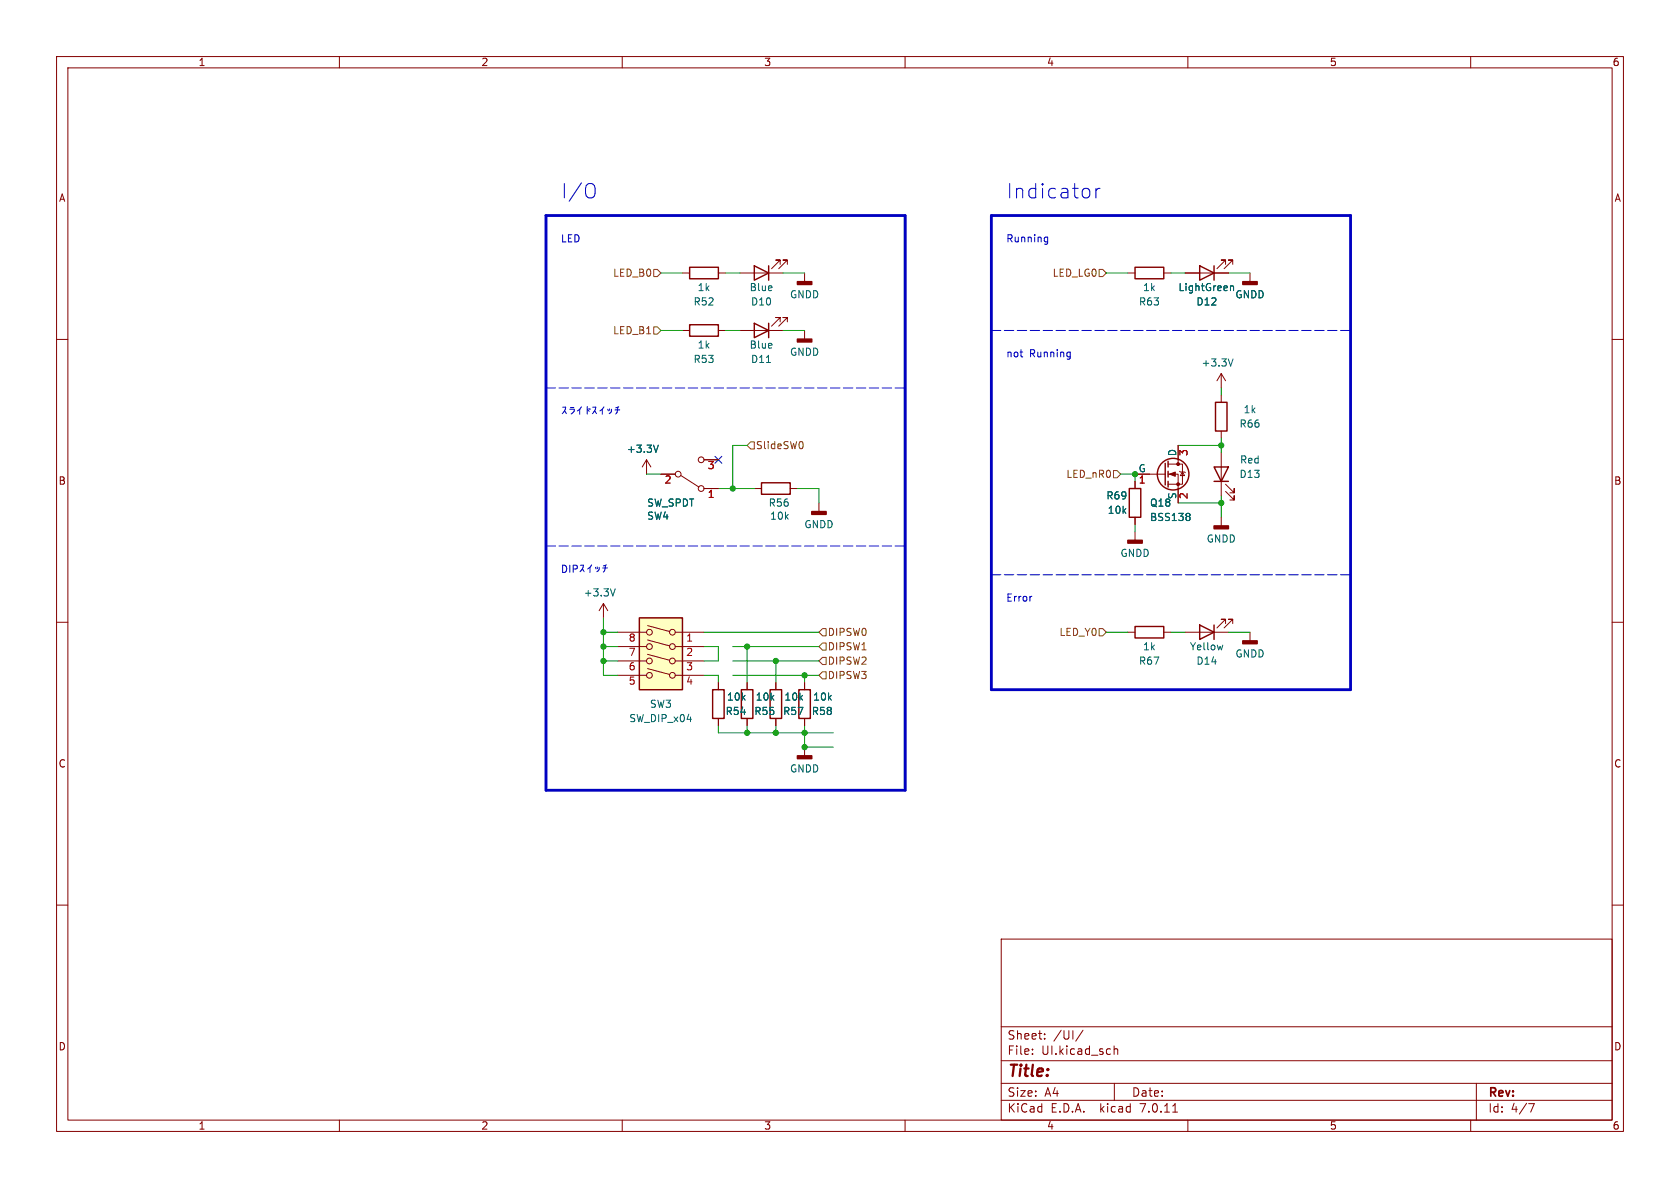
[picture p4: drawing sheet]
<svg xmlns="http://www.w3.org/2000/svg" width="297mm" height="210mm" viewBox="0 0 297 210" stroke-linecap="round" stroke-linejoin="round" font-family="sans-serif">
<g fill="none" stroke="#840000" stroke-width=".18">
<path d="M10 10h277v190h-277zM12 12h273v186h-273zM60 10v2M110 10v2M160 10v2M210 10v2M260 10v2M10 60h2M120.6 48.3h1.3M120.6 58.4h1.3M127 48.3h1.3M127 58.4h1.3"/>
<path d="M130.8 48.3h7.6M130.8 58.4h7.6M137.9 46.7v-.7h-.7h.7l-1.5 1.5M137.9 56.9v-.8h-.7h.7l-1.5 1.6M139.2 46.7v-.7h-.8h.8l-1.5 1.5M139.2 56.9v-.8h-.8h.8l-1.5 1.6M142.2 48.3v1.5M142.2 58.4v1.5M199.4 48.3h1.3M205.7 48.3h1.3M209.5 48.3h7.7M216.7 46.7v-.7h-.8h.8l-1.6 1.5"/>
<path d="M217.9 46.7v-.7h-.7h.7l-1.5 1.5M221 48.3v1.5M285 60h2M208.3 78.7v3.3M215.9 66v2.6M215.9 69.9v1.2M215.9 76.2v1.3M215.9 66l-.8 1.3M215.9 66l.8 1.3M114.3 81.3l-.8 1.3M114.3 81.3v2.5M114.3 81.3l.8 1.3"/>
<path d="M116.8 83.8h2.6M120.4 84.1l3.2 2M124.5 86.4h2.5M124.5 81.3h2.5M133.3 86.4h1.3M139.7 86.4h1.3M144.8 88.9v1.5M200.7 83.8h5.3M200.7 85.1v1.3M200.7 91.4v1.3M200.7 94v1.5M206.5 83.8h1.8v5.1"/>
<path d="M206.5 82h2.5v3.6h-2.5M208.5 83.3l.2 .1h.7l.1 .2M209 83.4l.4 .7h-.7zM215.9 80v7.6M215.9 91.4v1.6M216.7 86.9l1.5 1.5v-.8v.8h-.8M216.7 85.6l1.5 1.5v-.7v.7h-.8M10 110h2M106.7 106.7l-.8 1.3M106.7 106.7v2.5M106.7 106.7l.7 1.3M109.2 111.8h5.1"/>
<path d="M109.2 114.3h5.1M109.2 116.8h5.1M109.2 119.4h5.1M114.5 118.2l3.9 1M114.5 115.7l3.9 1M114.5 113.1l3.9 1.1M114.5 110.6l3.9 1M119.4 111.8h5.1M119.4 114.3h5.1M119.4 116.8h5.1M119.4 119.4h5.1M199.4 111.8h1.3"/>
<path d="M205.7 111.8h1.3M209.5 111.8h7.7M216.7 110.2v-.7h-.8h.8l-1.6 1.5M217.9 110.2v-.7h-.7h.7l-1.5 1.5M221 111.8v1.5M285 110h2M127 120.7v1.2M127 127v1.3M132.1 120.7v1.2M132.1 127v1.3M137.2 120.7v1.2M137.2 127v1.3"/>
<path d="M142.2 120.7v1.2M142.2 127v1.3M142.2 132.1v1.5M10 160h2M285 160h2M177 166h108v32h-108zM60 198v2M110 198v2M160 198v2M177 194.5h108M177 191.5h108M177 187.5h108"/>
<path d="M177 181.5h108M182.5 186.3v.1M182.5 185.5v.1M184.7 183.6v.1M184.7 182.8v.1M191.5 182.1l-1.3 2M197 184.9v1.5M197 185.5l.2-.1 .3 .1 .1 .9M197 191.5v3M207.3 196.6h.9M210 198v2M260 198v2"/>
<path d="M261 191.5v6.5M270.2 195.1h1l-.6 1.5"/>
<circle cx="119.9" cy="83.8" r=".51"/>
<circle cx="124" cy="81.3" r=".51"/>
<circle cx="124" cy="86.4" r=".51"/>
<circle cx="114.8" cy="119.4" r=".51"/>
<circle cx="114.8" cy="111.8" r=".51"/>
<circle cx="114.8" cy="114.3" r=".51"/>
<circle cx="114.8" cy="116.8" r=".51"/>
<circle cx="118.9" cy="119.4" r=".51"/>
<circle cx="118.9" cy="114.3" r=".51"/>
<circle cx="118.9" cy="111.8" r=".51"/>
<circle cx="118.9" cy="116.8" r=".51"/>
</g>
<path d="M113 109.2h7.6v12.7h-7.6z" fill="#ffffc2" stroke="#ffffc2" stroke-width=".18"/>
<g fill="none" stroke="#840000" stroke-width=".25">
<path d="M121.9 57.4h5.1v2h-5.1zM121.9 47.2h5.1v2.1h-5.1zM133.3 47l2.6 1.3-2.6 1.2zM133.3 57.2l2.6 1.2-2.6 1.3zM135.9 47v2.5M135.9 57.2v2.5M200.7 47.2h5v2.1h-5zM212.1 47l2.5 1.3-2.5 1.2zM214.6 47v2.5M214.9 71.1h2v5.1h-2zM134.6 85.3h5.1v2.1h-5.1zM199.6 86.4h2.1v5h-2.1z"/>
<path d="M206 81.9v3.8M206.5 81.5v1.1M206.5 83.3v1M206.5 85.1v1M214.6 82.6h2.6l-1.3 2.5zM214.6 85.1h2.6M113 109.2h7.6v12.7h-7.6zM200.7 110.7h5v2.1h-5zM212.1 110.5l2.5 1.3-2.5 1.2zM214.6 110.5v2.5M126 121.9h2v5.1h-2zM131.1 121.9h2v5.1h-2z"/>
<path d="M136.1 121.9h2.1v5.1h-2.1zM141.2 121.9h2.1v5.1h-2.1z"/>
<circle cx="207.4" cy="83.8" r="2.79"/>
</g>
<path d="M217.5 50.5v.9M217.5 50.7l.2-.2 .3 .1 .1 .8M116.4 78.7l-.4 1.3M135.5 64.1h.7M218 63.4l-.4 1.3M210.1 90.7l.3 .3-.3 .3 .3 .2v.3l-.3 .2M108.8 104.1l-.5 1.3M216.2 114l-.3 .9" fill="none" stroke="#006464" stroke-width=".18"/>
<g fill="#840000" stroke="#840000" stroke-width=".25">
<path d="M219.7 113.3h2.5v.5h-2.5z"/>
<path d="M219.7 49.8h2.5v.5h-2.5z"/>
<path d="M141 133.6h2.5v.5h-2.5z"/>
<path d="M143.5 90.4h2.5v.5h-2.5z"/>
<path d="M214.6 93h2.6v.5h-2.6z"/>
<path d="M141 49.8h2.5v.5h-2.5z"/>
<path d="M199.4 95.5h2.5v.5h-2.5z"/>
<path d="M141 59.9h2.5v.6h-2.5z"/>
</g>
<g fill="#840000" stroke="#840000" stroke-width=".18">
<path d="M206.8 83.8l1-.4v.8z"/>
<circle cx="208.3" cy="85.6" r=".25"/>
<circle cx="208.3" cy="82" r=".25"/>
</g>
<path d="M115.6 47.6h.6l.6 .7-.6 .6h-.6zM115.6 57.8h.6l.6 .6-.6 .7h-.6zM194.3 47.6h.6l.7 .7-.7 .6h-.6zM132.7 78.1h.6v1.3h-.6l-.6-.7zM141.8 78.1l.2 .4-.2 .8M196.8 83.2h.7l.6 .6-.6 .7h-.7zM145.4 116.2h.6v1.3h-.6l-.6-.7zM145.4 113.7h.6v1.2h-.6l-.6-.6zM145.4 111.1h.6v1.3h-.6l-.6-.6zM145.4 118.7h.6v1.3h-.6l-.6-.6zM194.3 111.1h.6l.7 .7-.7 .6h-.6z" fill="none" stroke="#725600" stroke-width=".18"/>
<g fill="none" stroke="#0000c2" stroke-width=".18">
<path d="M104.8 32.6a1.8 1.8 0 0 1 0 2.3M192.5 33.5l.2 .3v.7l-.2 .2M193.7 33.3v1.7M194.5 33.3a.65 .65 0 0 0-.8 .5M184.9 41.9l.3 .1M185.2 41.9v1l-.1 .2-.3 .1M185.2 42.7l-.3 .1M189.1 62.2l.1 .1M189.2 62.2v1.1l-.1 .1M189.2 63l-.1 .1M99.5 99.9a.64 .64 0 0 1 .7 .7 .64 .64 0 0 1-.7 .6zM100.7 99.9v1.3"/>
<path d="M102.6 99.9h.6l-.2 .6-.5 .6M104.6 99.9l-.3 .4M107 100a1.19 1.19 0 0 1-.3 1.1M107.2 99.9l-.5 .1M101.3 100.6l.6-.1 .2-.2-.1-.3-.7-.1v1.3M103 100.6l.3 .5M104.3 100.3v.9M104.3 100.3l-.4 .3M105.3 100.3l.1 .3M105.6 100.2v.3M105.9 100.3a.65 .65 0 0 1-.4 .8M106.5 100.4h.9"/>
<path d="M182.3 105.4h.1"/>
</g>
<path d="M96.5 38.1h63.5v101.6h-63.5zM175.3 38.1h63.5v83.8h-63.5z" fill="none" stroke="#0000c2" stroke-width=".5"/>
<path d="M175.3 58.4h63.5M96.5 68.6h63.5M96.5 96.5h63.5M175.3 101.6h63.5" fill="none" stroke="#0000c2" stroke-width=".18" stroke-dasharray="1.7 .6"/>
<g fill="none" stroke="#009600" stroke-width=".18">
<path d="M116.8 48.3h3.8M116.8 58.4h3.8M128.3 48.3h2.5M128.3 58.4h2.5M138.4 48.3h3.8M138.4 58.4h3.8M195.6 48.3h3.8M207 48.3h2.5M217.2 48.3h3.8M132.1 78.7h-2.6v7.7M208.3 78.7h7.6M215.9 68.6v1.3"/>
<path d="M215.9 77.5v2.5M114.3 83.8h2.5M127 86.4h6.3M141 86.4h3.8v2.5M198.1 83.8h2.6v1.3M200.7 92.7v1.3M208.3 88.9h7.6M215.9 87.6v3.8M106.7 114.3h2.5M106.7 109.2v10.2h2.5M106.7 116.8h2.5M106.7 111.8h2.5"/>
<path d="M124.5 114.3h2.5v2.5h-2.5M124.5 119.4h2.5v1.3M124.5 111.8h20.3M129.5 114.3h15.3M129.5 116.8h15.3M129.5 119.4h15.3M132.1 114.3v6.4M137.2 116.8v3.9M142.2 119.4v1.3M195.6 111.8h3.8M207 111.8h2.5M217.2 111.8h3.8"/>
<path d="M127 128.3v1.2h20.3M132.1 128.3v1.2M137.2 128.3v1.2M142.2 128.3v3.8h5.1"/>
</g>
<path d="M126.4 80.7l1.2 1.2M127.6 80.7l-1.2 1.2" fill="none" stroke="#000084" stroke-width=".18"/>
<g fill="#009600" stroke="#009600" stroke-width=".18">
<circle cx="106.7" cy="116.8" r=".46"/>
<circle cx="106.7" cy="114.3" r=".46"/>
<circle cx="142.2" cy="119.4" r=".46"/>
<circle cx="142.2" cy="129.5" r=".46"/>
<circle cx="142.2" cy="132.1" r=".46"/>
<circle cx="200.7" cy="83.8" r=".46"/>
<circle cx="215.9" cy="78.7" r=".46"/>
<circle cx="215.9" cy="88.9" r=".46"/>
<circle cx="132.1" cy="114.3" r=".46"/>
<circle cx="106.7" cy="111.8" r=".46"/>
<circle cx="137.2" cy="116.8" r=".46"/>
<circle cx="137.2" cy="129.5" r=".46"/>
<circle cx="132.1" cy="129.5" r=".46"/>
<circle cx="129.5" cy="86.4" r=".46"/>
</g>
<g font-size="3.5" fill="#0000c2">
<text x="99.1" y="35.3">I/O</text>
<text x="177.8" y="35.3">Indicator</text>
</g>
<text font-size="2.8" fill="#840000" x="178" y="190.9">Title:</text>
<g font-size="2.1" fill="#840000">
<text x="178" y="184">Sheet:</text>
<text x="186.2" y="184">/UI/</text>
<text x="178" y="186.7">File:</text>
<text x="184.1" y="186.7">UI.kicad_sch</text>
<text x="178" y="196.9">KiCad</text>
<text x="178" y="194.1">Size:</text>
<text x="184.7" y="194.1">A4</text>
<text x="185.7" y="196.9">E.D.A.</text>
<text x="194.6" y="196.9">kicad</text>
<text x="200" y="194.1">Date:</text>
<text x="201.8" y="196.9">7.0.11</text>
<text x="263" y="194.3">Rev:</text>
<text x="263" y="196.9">Id:</text>
<text x="267.1" y="196.9">4/7</text>
</g>
<g font-size="1.8" fill="#840000">
<text x="35" y="11.9">1</text>
<text x="85" y="11.9">2</text>
<text x="135" y="11.9">3</text>
<text x="185" y="11.9">4</text>
<text x="235" y="11.9">5</text>
<text x="285" y="11.9">6</text>
<text x="10.3" y="35.9">A</text>
<text x="285.3" y="35.9">A</text>
<text x="10.3" y="85.9">B</text>
<text x="285.3" y="85.9">B</text>
<text x="10.3" y="135.9">C</text>
<text x="285.3" y="135.9">C</text>
<text x="10.3" y="185.9">D</text>
<text x="285.3" y="185.9">D</text>
<text x="35" y="199.9">1</text>
<text x="85" y="199.9">2</text>
<text x="135" y="199.9">3</text>
<text x="185" y="199.9">4</text>
<text x="235" y="199.9">5</text>
<text x="285" y="199.9">6</text>
</g>
<g font-size="1.8" fill="#0000c2">
<text x="99.1" y="42.9">LED</text>
<text x="177.8" y="42.9">Running</text>
<text x="177.8" y="63.3">not</text>
<text x="182" y="63.3">Running</text>
<text x="99.1" y="73.4">þÿ0¹0é0¤0É0¹0¤0Ã0Á</text>
<text x="177.8" y="106.4">Error</text>
</g>
<g font-size="1.8" fill="#725600">
<text x="108.3" y="49.1">LED_B0</text>
<text x="186" y="49.1">LED_LG0</text>
<text x="108.3" y="59.3">LED_B1</text>
<text x="133.5" y="79.6">SlideSW0</text>
<text x="188.4" y="84.7">LED_nR0</text>
<text x="146.2" y="112.6">DIPSW0</text>
<text x="187.2" y="112.6">LED_Y0</text>
<text x="146.2" y="117.7">DIPSW2</text>
<text x="146.2" y="115.2">DIPSW1</text>
<text x="146.2" y="120.2">DIPSW3</text>
</g>
<g font-size="1.8" fill="#006464">
<text x="123.2" y="51.7">1k</text>
<text x="132.4" y="51.7">Blue</text>
<text x="139.6" y="52.9">GNDD</text>
<text x="202" y="51.7">1k</text>
<text x="208.2" y="51.7">LightGreen</text>
<text x="218.3" y="52.9">GNDD</text>
<text x="122.5" y="54.2">R52</text>
<text x="132.7" y="54.2">D10</text>
<text x="201.3" y="54.2">R63</text>
<text x="211.4" y="54.2">D12</text>
<text x="122.5" y="64.4">R53</text>
<text x="123.2" y="61.8">1k</text>
<text x="132.4" y="61.8">Blue</text>
<text x="132.7" y="64.4">D11</text>
<text x="139.6" y="63.1">GNDD</text>
<text x="212.3" y="65">+3.3V</text>
<text x="219" y="75.8">R66</text>
<text x="219.8" y="73.3">1k</text>
<text x="110.7" y="80.2">+3.3V</text>
<text x="201.2" y="83.6">G</text>
<text x="208" y="80.7" transform="rotate(-90 208 80.7)">D</text>
<text x="219.1" y="82.1">Red</text>
<text x="114.3" y="89.8">SW_SPDT</text>
<text x="135.8" y="89.8">R56</text>
<text x="195.5" y="88.5">R69</text>
<text x="203.2" y="89.8">Q18</text>
<text x="208" y="88.3" transform="rotate(-90 208 88.3)">S</text>
<text x="219" y="84.7">D13</text>
<text x="114.3" y="92.1">SW4</text>
<text x="136" y="92.1">10k</text>
<text x="142.1" y="93.6">GNDD</text>
<text x="195.7" y="91">10k</text>
<text x="203.2" y="92.3">BSS138</text>
<text x="198" y="98.7">GNDD</text>
<text x="213.2" y="96.1">GNDD</text>
<text x="103.1" y="105.6">+3.3V</text>
<text x="201.3" y="117.7">R67</text>
<text x="202" y="115.2">1k</text>
<text x="210.3" y="115.2">Yellow</text>
<text x="211.4" y="117.7">D14</text>
<text x="218.3" y="116.4">GNDD</text>
<text x="114.8" y="125.3">SW3</text>
<text x="128.4" y="124.1">10k</text>
<text x="133.5" y="124.1">10k</text>
<text x="138.6" y="124.1">10k</text>
<text x="143.7" y="124.1">10k</text>
<text x="111.1" y="127.9">SW_DIP_x04</text>
<text x="128.2" y="126.6">R54</text>
<text x="133.3" y="126.6">R55</text>
<text x="138.3" y="126.6">R57</text>
<text x="143.4" y="126.6">R58</text>
<text x="139.6" y="136.8">GNDD</text>
</g>
<g font-size="1.8" fill="#a90000">
<text x="125" y="83.3">3</text>
<text x="210.3" y="80.7" transform="rotate(-90 210.3 80.7)">3</text>
<text x="117.4" y="85.8">2</text>
<text x="125" y="88.3">1</text>
<text x="201.2" y="85.8">1</text>
<text x="210.3" y="88.3" transform="rotate(-90 210.3 88.3)">2</text>
<text x="111.1" y="113.7">8</text>
<text x="121.2" y="113.7">1</text>
<text x="111.1" y="118.8">6</text>
<text x="111.1" y="116.3">7</text>
<text x="121.2" y="116.3">2</text>
<text x="121.2" y="118.8">3</text>
<text x="111.1" y="121.4">5</text>
<text x="121.2" y="121.4">4</text>
</g>
</svg>
